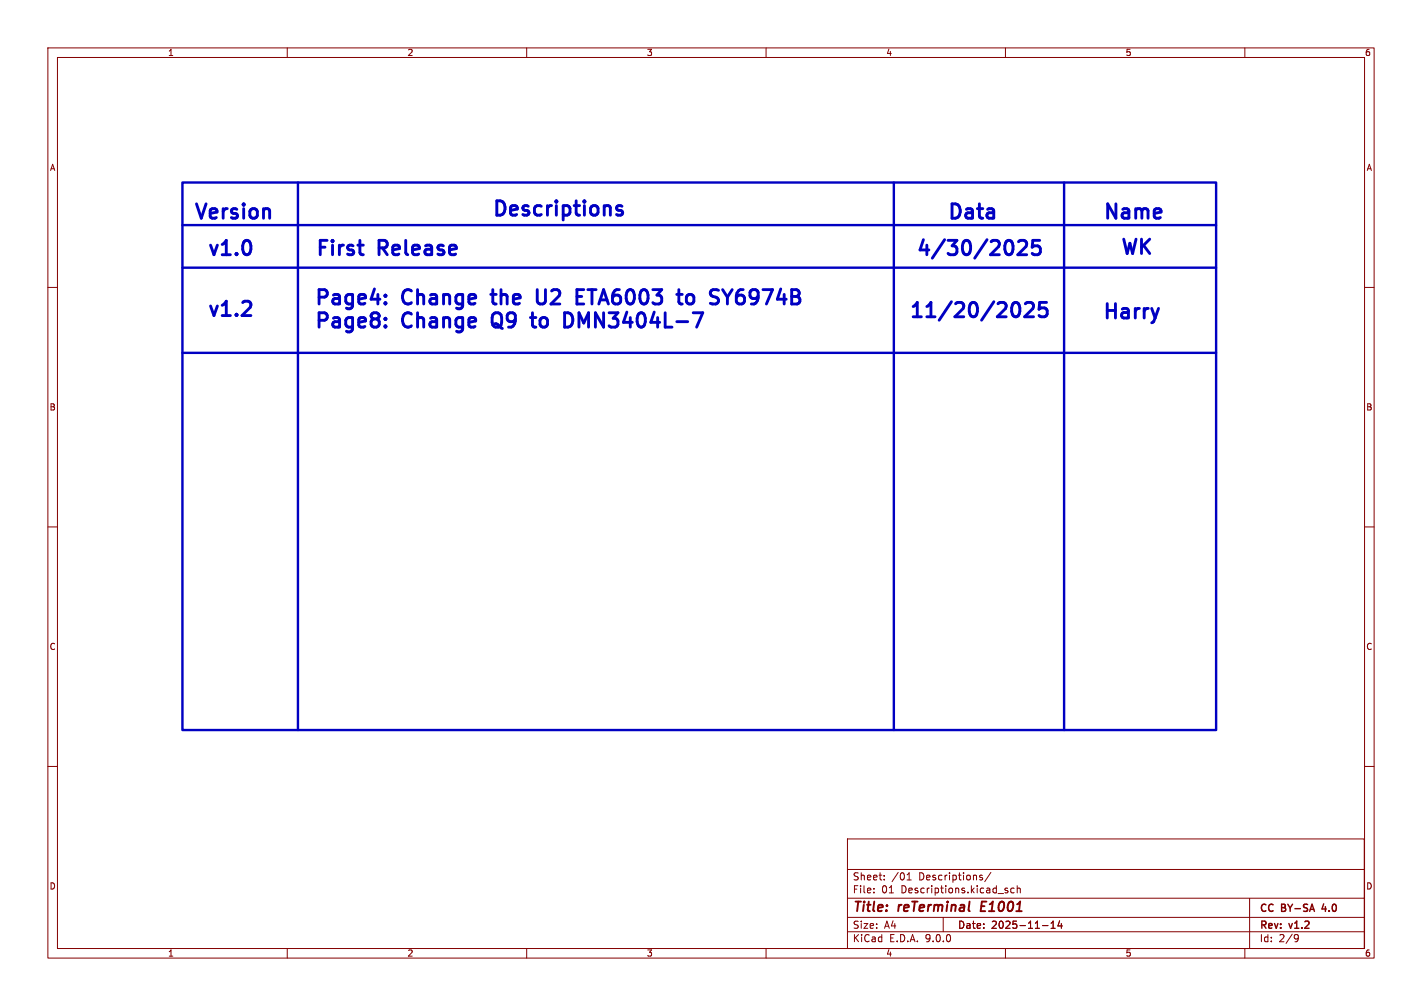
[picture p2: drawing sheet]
<svg xmlns="http://www.w3.org/2000/svg" width="297mm" height="210mm" viewBox="0 0 297 210" stroke-linecap="round" stroke-linejoin="round" font-family="sans-serif">
<g fill="none" stroke="#840000" stroke-width=".21">
<path d="M10 10h277v190h-277zM12 12h273v186h-273zM60 10v2M110 10v2M160 10v2M210 10v2M260 10v2M10 60h2M285 60h2M10 110h2M285 110h2M10 160h2"/>
<path d="M177 175.1h107.9v22.9h-107.9zM285 160h2M60 198v2M110 198v2M160 198v2M177 194.5h108M177 191.5h108M177 187.5h108M177 181.5h108M182.5 186.3v.1M182.5 185.5v.1M184.7 183.6v.1"/>
<path d="M184.7 182.8v.1M189.5 183.7h.8M189.5 182.6l.4-.4v1.5M197 191.5v3M204.7 183.1l.5 .3v.2l-.5 .1M204.7 182.8h.5M207 182.1l-1.3 2M210 198v2M210.1 185.9l.4 .1v.2l-.2 .2h-.3M210.1 185.4l.4 .1M211.8 185.5l-.4-.1-.3 .3 .1 .6h.6M212.5 185.5l.2-.1 .3 .1 .1 .9"/>
<path d="M212.5 184.9v1.5M217.7 193.2h1.2M219.5 193.8h.9M219.5 192.7l.5-.4v1.5M221.3 192.2l-.3 1.1h.9M221.7 192.8v1M260 198v2M261 187.5v4M261 191.5v6.5M270.6 195.1l.5 .1a.99 .99 0 0 1-.4 1.4h-.2M271.2 195.7l-.3 .3h-.3"/>
</g>
<path d="M205.1 188.2l-.3 2h1" fill="none" stroke="#840000" stroke-width=".4"/>
<path d="M276.5 188.7l-.4 1.1h.9" fill="none" stroke="#840000" stroke-width=".3"/>
<path d="M38.1 38.1h215.9v114.3h-215.9zM62.2 38.1v114.3M186.7 38.1v114.3M222.2 38.1v114.3M38.1 55.9h215.9M38.1 47h215.9M38.1 73.7h215.9" fill="none" stroke="#0000c2" stroke-width=".5"/>
<g fill="none" stroke="#0000c2" stroke-width=".6">
<path d="M128.9 43.8l.7 .1 .5 .5-.2 .4-.8 .1M128.9 43.1l.3-.2 .7 .2M210.6 50.2a.77 .77 0 0 1 .8 .5 1.76 1.76 0 0 1-.5 2.5h-.3M212.7 50.5l.5-.3h.7a.81 .81 0 0 1 .4 1.3l-1.7 1.7h1.8M217.2 50.2h-1.5l-.1 1.4 .4-.3 1 .2 .3 .4-.1 1-.5 .3h-.7l-.4-.3M50.5 65.9h1.9M52.3 63.2l.1 .2-.1 .8M80.5 63.2l.1 .1-.1 .2M80.5 63.2l-.1 .1 .1 .2M80.5 61.6v.3M80.5 63.2v.3M80.5 66.4v.3"/>
<path d="M80.5 68v.3M80.5 61.6l.1 .1-.1 .2M80.5 61.6l-.1 .1 .1 .2M80.5 68l.1 .1-.1 .2M80.5 68l-.1 .1 .1 .2M80.5 66.4l.1 .2-.1 .1M80.5 66.4l-.1 .2 .1 .1M102.5 61.5h1.1M102.9 65.7a2.32 2.32 0 0 0 .3 2.4M110.8 66.3h1.1M111.2 65.3v2.6l.2 .2 .5 .2M112.2 60.5v2.4l.6 .6 .8-.2"/>
<path d="M119.5 66a1.59 1.59 0 0 1-.9 2.3M120.5 63.5h1.4M120.5 61.9h1M120.5 60.5h1.4M122.8 60.5h1.7M143.5 61.7a.81 .81 0 0 1 .8-.3 .81 .81 0 0 1 .6 .6v.9a.81 .81 0 0 1-.8 .6 .81 .81 0 0 1-.7-.6v-.9zM152.9 60.5l-1 1.5M211.7 63.3a.71 .71 0 0 1 1.2 .4 1.76 1.76 0 0 1-.6 2.4l-.6-.1M214.2 63.4l.4-.3h.7a.81 .81 0 0 1 .4 1.3l-1.7 1.7h1.9M218.6 63.1h-1.4l-.2 1.5 .4-.3 1 .1 .3 .4-.1 1-.4 .3h-.8l-.4-.3"/>
</g>
<g font-size="4.2" fill="#0000c2">
<text x="40.2" y="46.6">Version</text>
<text x="102.5" y="46">Descriptions</text>
<text x="197.5" y="46.6">Data</text>
<text x="230" y="46.6">Name</text>
<text x="233.7" y="54">WK</text>
<text x="42.9" y="54.2">v1.0</text>
<text x="65.6" y="54.2">First</text>
<text x="79.1" y="54.2">Release</text>
<text x="191" y="54.2">4/30/2025</text>
<text x="65.5" y="64.5">Page4:</text>
<text x="84.3" y="64.5">Change</text>
<text x="104.2" y="64.5">the</text>
<text x="114.7" y="64.5">U2</text>
<text x="124.2" y="64.5">ETA6003</text>
<text x="146.7" y="64.5">to</text>
<text x="154.6" y="64.5">SY6974B</text>
<text x="42.9" y="66.9">v1.2</text>
<text x="65.5" y="69.3">Page8:</text>
<text x="84.3" y="69.3">Change</text>
<text x="104.2" y="69.3">Q9</text>
<text x="113.7" y="69.3">to</text>
<text x="121.6" y="69.3">DMN3404L-7</text>
<text x="189.6" y="67.2">11/20/2025</text>
<text x="229.9" y="67.4">Harry</text>
</g>
<g font-size="2.8" fill="#840000">
<text x="178" y="190.9">Title:</text>
<text x="187.7" y="190.9">reTerminal</text>
<text x="205.7" y="190.9">E1001</text>
</g>
<g font-size="2.1" fill="#840000">
<text x="178" y="184">Sheet:</text>
<text x="186.2" y="184">/01</text>
<text x="192" y="184">Descriptions/</text>
<text x="178" y="186.7">File:</text>
<text x="184.1" y="186.7">01</text>
<text x="188.2" y="186.7">Descriptions.kicad_sch</text>
<text x="263" y="190.8">CC</text>
<text x="267.7" y="190.8">BY-SA</text>
<text x="276.8" y="190.8">4.0</text>
<text x="178" y="196.9">KiCad</text>
<text x="178" y="194.1">Size:</text>
<text x="184.7" y="194.1">A4</text>
<text x="185.7" y="196.9">E.D.A.</text>
<text x="193.3" y="196.9">9.0.0</text>
<text x="200" y="194.1">Date:</text>
<text x="207" y="194.1">2025-11-14</text>
<text x="263" y="194.3">Rev:</text>
<text x="263" y="196.9">Id:</text>
<text x="267.1" y="196.9">2/9</text>
<text x="269.4" y="194.3">v1.2</text>
</g>
<g font-size="1.8" fill="#840000">
<text x="35" y="11.9">1</text>
<text x="85" y="11.9">2</text>
<text x="135" y="11.9">3</text>
<text x="185" y="11.9">4</text>
<text x="235" y="11.9">5</text>
<text x="285" y="11.9">6</text>
<text x="10.3" y="35.9">A</text>
<text x="285.3" y="35.9">A</text>
<text x="10.3" y="85.9">B</text>
<text x="285.3" y="85.9">B</text>
<text x="10.3" y="135.9">C</text>
<text x="285.3" y="135.9">C</text>
<text x="10.3" y="185.9">D</text>
<text x="285.3" y="185.9">D</text>
<text x="35" y="199.9">1</text>
<text x="85" y="199.9">2</text>
<text x="135" y="199.9">3</text>
<text x="185" y="199.9">4</text>
<text x="235" y="199.9">5</text>
<text x="285" y="199.9">6</text>
</g>
</svg>
